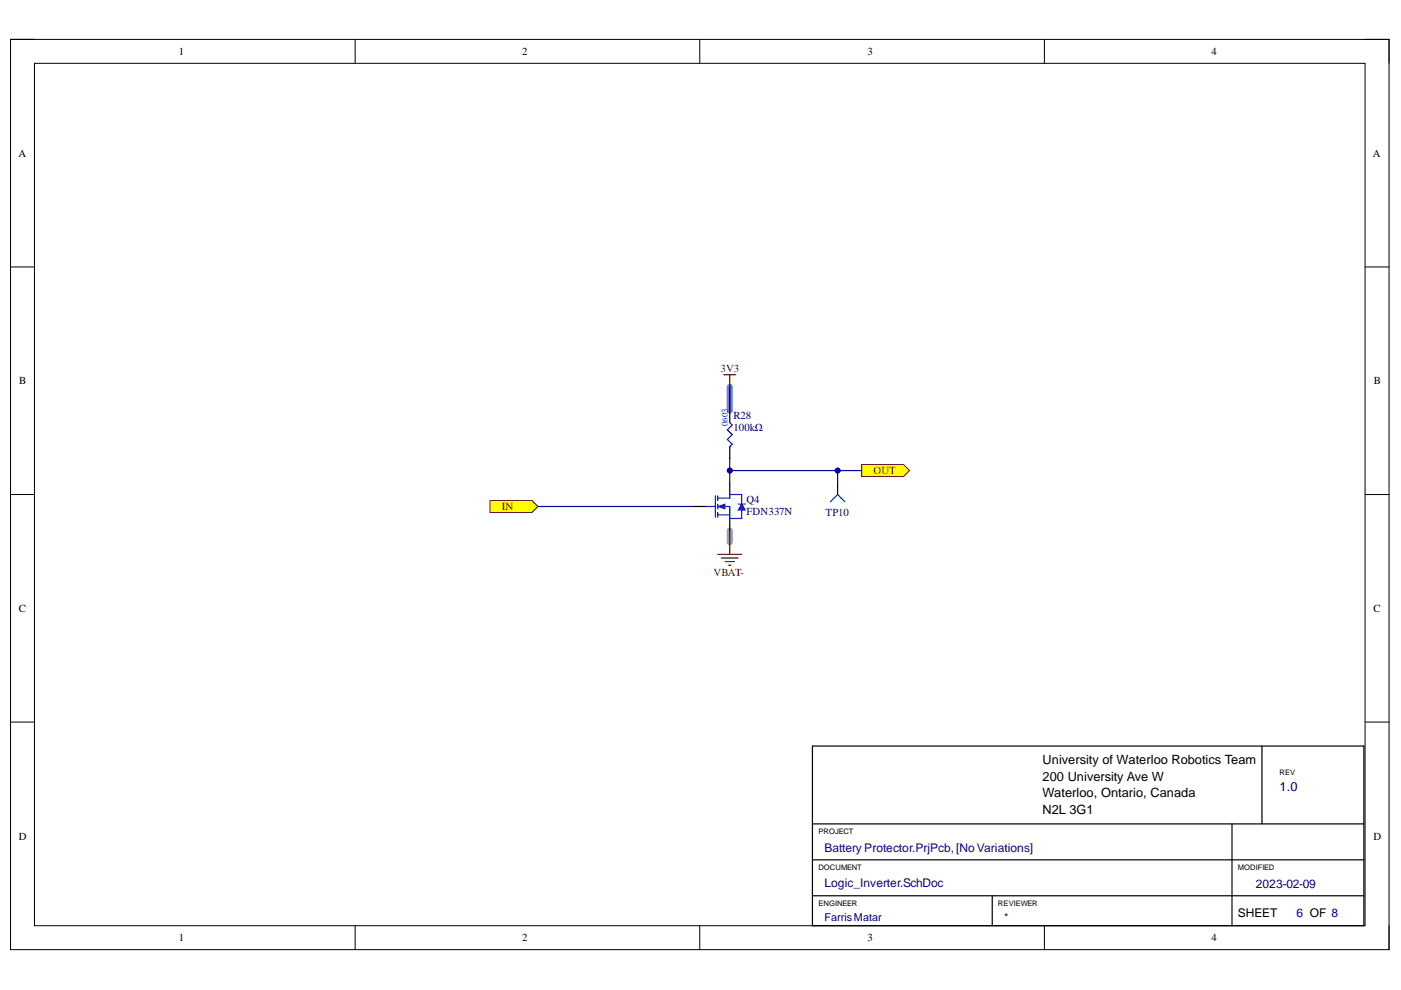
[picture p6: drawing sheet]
<svg xmlns="http://www.w3.org/2000/svg" width="297mm" height="210mm" viewBox="0 0 297 210" stroke-linecap="round" stroke-linejoin="round" font-family="sans-serif">
<path d="M2.2 8.4h292.3v192.9h-292.3z" fill="none" stroke="#000" stroke-width=".21"/>
<path d="M7.3 13.4h282.1v182.9h-282.1z" fill-rule="evenodd" fill="#fff"/>
<g fill="none" stroke="#000" stroke-width=".21">
<path d="M2.2 8.3h5.1M7.3 13.4h282.1v182.9h-282.1zM75.3 8.3v5.1M148.4 8.3v5.1M221.4 8.4v5M289.4 8.4h5.1v5M2.2 56.6h5.1M289.4 56.6h5.1M2.2 104.9h5.1M289.4 104.9h5.1M2.2 153.1h5.1M289.4 153.1h5.1"/>
<path d="M75.3 196.3v5M148.4 196.3v5M221.4 196.3v5M294.5 196.3v5"/>
</g>
<path d="M154.7 112.5v2.5" fill="none" stroke="#999" stroke-width="1.3"/>
<path d="M154.7 82v5.1" fill="none" stroke="#4a86e8" stroke-width="1.3"/>
<path d="M172.3 158.2h116.9v38.1h-116.9zM267.6 158.2v16.5M172.3 174.7h116.9M261.2 174.7v21.6M172.3 182.3h116.9M172.3 189.9h116.9M210.4 189.9v6.4" fill="none" stroke="#000" stroke-width=".25"/>
<path d="M103.9 106.1h8.9l1.3 1.3-1.3 1.3h-8.9z" fill-rule="evenodd" fill="#ff0"/>
<path d="M103.9 106.1h8.9l1.3 1.3-1.3 1.3h-8.9z" fill="none" stroke="#800000" stroke-width=".21"/>
<path d="M182.7 98.5h8.9l1.2 1.3-1.2 1.2h-8.9z" fill-rule="evenodd" fill="#ff0"/>
<path d="M182.7 98.5h8.9l1.2 1.3-1.2 1.2h-8.9z" fill="none" stroke="#800000" stroke-width=".21"/>
<path d="M147.1 107.4h2.5M154.7 102.3v2.6M154.7 109.9v2.6" fill="none" stroke="#000" stroke-width=".25"/>
<path d="M149.6 107.4h2.1M151.7 105.1v4.6M152.2 107.4h2.5v2.5h2.6v-1.7M152.2 105.6h2.5v-.7h2.6v2M152.2 109.2h2.5M152.2 105.1v1M152.2 106.9v1M152.2 108.7v1" fill="none" stroke="#00f" stroke-width=".25"/>
<path d="M157.3 106.9l.7 1.3h-1.5z" fill="#00f"/>
<path d="M157.3 106.9l.7 1.3h-1.5z" fill="none" stroke="#00f" stroke-width=".21"/>
<path d="M156.5 106.9h1.5" fill="none" stroke="#00f" stroke-width=".25"/>
<path d="M152.2 107.4l1.5-.5v1z" fill="#00f"/>
<path d="M152.2 107.4l1.5-.5v1z" fill="none" stroke="#00f" stroke-width=".21"/>
<path d="M182.7 99.8h-28v2.5M114.1 107.4h33M154.7 112.5v2.5" fill="none" stroke="#000080" stroke-width=".25"/>
<circle cx="154.7" cy="99.8" r=".51" fill="#000080"/>
<circle cx="154.7" cy="99.8" r=".51" fill="none" stroke="#000080" stroke-width=".21"/>
<circle cx="177.6" cy="99.8" r=".51" fill="#000080"/>
<circle cx="177.6" cy="99.8" r=".51" fill="none" stroke="#000080" stroke-width=".21"/>
<path d="M154.7 87.1v2.5M154.7 94.7v2.5" fill="none" stroke="#000" stroke-width=".25"/>
<path d="M154.7 89.6l.5 .5-1 1 1 1-1 1.1 1 1-.5 .5" fill="none" stroke="#00f" stroke-width=".25"/>
<path d="M154.7 97.2v2.6" fill="none" stroke="#000080" stroke-width=".25"/>
<circle cx="154.7" cy="99.8" r=".51" fill="#000080"/>
<circle cx="154.7" cy="99.8" r=".51" fill="none" stroke="#000080" stroke-width=".21"/>
<path d="M153.4 79.5h2.6M154.7 79.5v2.5" fill="none" stroke="#800000" stroke-width=".25"/>
<path d="M154.7 82v5.1M177.6 99.8v2.5" fill="none" stroke="#000080" stroke-width=".25"/>
<path d="M176.1 106.4l1.5-1.5 1.5 1.5" fill="none" stroke="#00f" stroke-width=".25"/>
<path d="M177.6 102.3v2.6" fill="none" stroke="#000" stroke-width=".25"/>
<circle cx="177.6" cy="99.8" r=".51" fill="#000080"/>
<circle cx="177.6" cy="99.8" r=".51" fill="none" stroke="#000080" stroke-width=".21"/>
<path d="M152.2 117.5h5.1M152.9 118.3h3.6M153.7 119.1h2M154.5 119.8h.5M154.7 115v2.5" fill="none" stroke="#800000" stroke-width=".25"/>
<g font-size="2.7">
<text x="221.1" y="162">University of Waterloo Robotics Team</text>
<text x="221.1" y="165.5">200 University Ave W</text>
<text x="221.1" y="169.1">Waterloo, Ontario, Canada</text>
<text x="221.1" y="172.6">N2L 3G1</text>
</g>
<text font-size="2.7" fill="#000080" x="271.3" y="167.8">1.0</text>
<g font-size="2.5" fill="#11037f">
<text x="174.8" y="180.6">Battery Protector.PrjPcb,[No Variations]</text>
<text x="174.8" y="188.2">Logic_Inverter.SchDoc</text>
</g>
<g font-size="2.5" fill="#000080">
<text x="266.2" y="188.2">2023-02-09</text>
<text x="274.9" y="194.5">6 OF 8</text>
</g>
<text font-size="2.5" x="262.4" y="194.5">SHEET</text>
<g font-size="2.3">
<text x="37.9" y="11.7">1</text>
<text x="110.7" y="11.7">2</text>
<text x="183.9" y="11.7">3</text>
<text x="256.8" y="11.7">4</text>
<text x="3.9" y="33.3">A</text>
<text x="291.1" y="33.3">A</text>
<text x="4.1" y="81.5">B</text>
<text x="291.3" y="81.5">B</text>
<text x="4" y="129.7">C</text>
<text x="291.2" y="129.7">C</text>
<text x="4" y="178">D</text>
<text x="291.2" y="178">D</text>
<text x="37.9" y="199.6">1</text>
<text x="110.7" y="199.6">2</text>
<text x="183.9" y="199.6">3</text>
<text x="256.8" y="199.6">4</text>
</g>
<g font-size="2.3" fill="#800000">
<text x="152.8" y="78.9">3V3</text>
<text x="185.2" y="100.6">OUT</text>
<text x="106.4" y="108.2">IN</text>
<text x="151.3" y="122.1">VBAT-</text>
</g>
<g font-size="2.3" fill="#000080">
<text x="155.5" y="88.9">R28</text>
<text x="155.5" y="91.5">100kΩ</text>
<text x="158.3" y="106.7">Q4</text>
<text x="158.3" y="109.2">FDN337N</text>
<text x="175" y="109.5">TP10</text>
<text x="174.8" y="195.2">FarrisMatar</text>
<text x="212.9" y="195.2">*</text>
</g>
<text font-size="1.9" fill="#00f" x="154.3" y="90.4" transform="rotate(-90 154.3 90.4)">0603</text>
<g font-size="1.6">
<text x="271.3" y="164.2">REV</text>
<text x="173.5" y="176.9">PROJECT</text>
<text x="173.5" y="184.5">DOCUMENT</text>
<text x="262.4" y="184.5">MODIFIED</text>
<text x="173.5" y="192.1">ENGINEER</text>
<text x="211.6" y="192.1">REVIEWER</text>
</g>
</svg>
